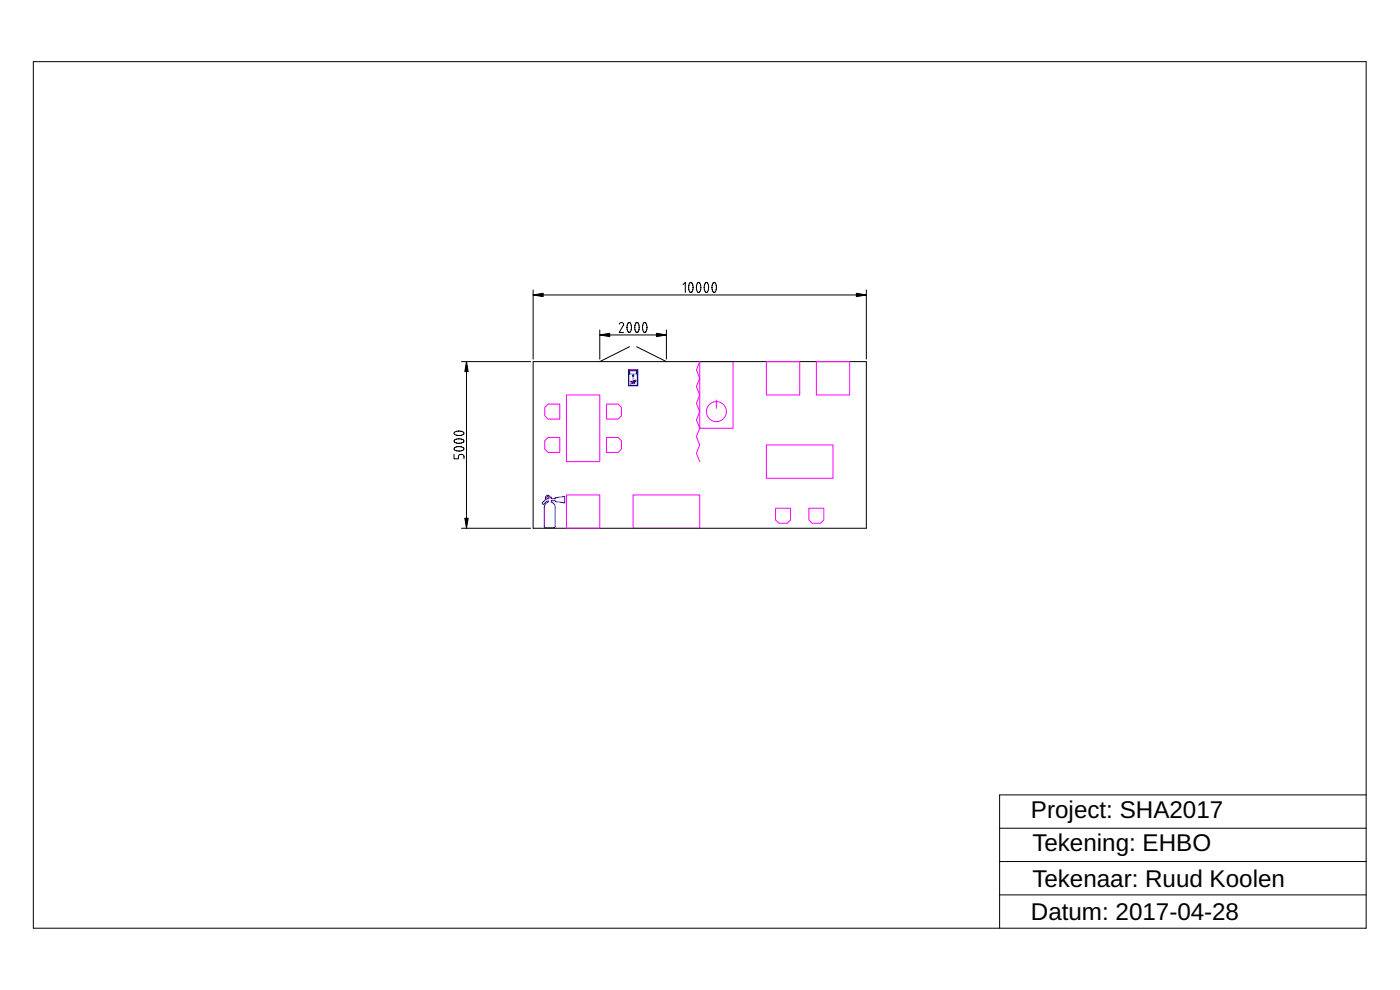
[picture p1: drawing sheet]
<svg xmlns="http://www.w3.org/2000/svg" width="420mm" height="297mm" viewBox="0 0 420 297" stroke-linecap="round" stroke-linejoin="round" font-family="sans-serif">
<g fill="none" stroke="#000" stroke-width=".3">
<path d="M10 18.5h400v260h-400zM160 87v20.8M160 88.5h100M180 99v8.8M185.9 97.2a.65 .65 0 0 1 .7-.5 .65 .65 0 0 1 .5 .8l-1.3 2.2h1.4M188.2 98.2v.5a.63 .63 0 0 0 .3 .9 .63 .63 0 0 0 .9-.4v-.3a2.16 2.16 0 0 0-.6-2.1l-.4 .3-.2 1.2M190.5 98.2v.5a.63 .63 0 0 0 .4 .9 .63 .63 0 0 0 .8-.4l.1-.3a2.16 2.16 0 0 0-.6-2.1l-.5 .3-.2 1.2M192.8 98.2l.1 .5a.63 .63 0 0 0 .3 .9 .63 .63 0 0 0 .8-.4l.1-.3a2.16 2.16 0 0 0-.6-2.1l-.4 .3-.3 1.2M200 99v8.8M205 85.4l.7-.7v3.1M207 84.9l.5-.1 .5 1-.1 1.4-.6 .6-.4-.4-.2-.7v-1.1zM209.4 84.9l.4-.1 .5 1-.1 1.4-.5 .6-.5-.4-.2-.7 .1-1.1z"/>
<path d="M211.7 84.9l.5-.1 .4 1-.1 1.4-.5 .6-.4-.4-.2-.7v-1.1zM214 84.9l.5-.1 .5 1-.1 1.4-.6 .6-.4-.4-.2-.7v-1.1zM260 87v20.8M138.5 108.5h20.8M140 108.5v50M160 108.5h100v50h-100zM180 100.5h20M188.9 104l-8.9 4.5M191.1 104l8.9 4.5M136.2 136.3v1.4h1.4v-.7a.85 .85 0 0 1 .8-.7 .85 .85 0 0 1 .9 .7v.7M136.4 134.4l.7-.3 1.1-.1 .7 .2 .4 .5-.6 .5-1.4 .1-.9-.3-.2-.3zM136.4 132l.7-.3h1.1l.7 .2 .4 .4-.6 .6-1.4 .1-.9-.4-.2-.3z"/>
<path d="M136.4 129.7l.7-.3h1.1l.7 .2 .4 .4-.6 .5-1.4 .1-.9-.3-.2-.3zM138.5 158.5h20.8M410 238.5h-110v40M300 258.5h110M300 248.5h110M300 268.5h110"/>
</g>
<g fill="none" stroke="#00f" stroke-width=".3">
<path d="M188.6 110.9h2.8v4.9h-2.8zM188.8 111.1h2.5v4.5h-2.5zM189 111.3h2v.9h-2zM189.1 114.4h.5l.2 .4M189.7 114.7l.5-.4 .3 .3-.6 .4zM189.8 114.9h-.5v.5M190 112.7v.8M190 112.4l.2 .4h-.4zM190 113.9v.4l.5 .2v.5l-.3 .2M163.9 148.8l.8-.1 .4 .5h.4v.4h1.1v-.2l2.9-.5v2l-2.9-.4v-.3h-1.1v.4l.2 .1a1.67 1.67 0 0 1 .9 1.5v5.8l-.3 .4h-2.6l-.3-.2v-6a1.66 1.66 0 0 1 1.1-1.6v-.3l-.8 .4-.6 .6-.3-.1 .1-.6 1-.7-.2-.5z"/>
<circle cx="190.7" cy="114.3" r=".23"/>
<circle cx="164.4" cy="149.3" r=".33"/>
</g>
<path d="M160 88.5l3-.5v1zM257 88l3 .5-3 .5zM140 108.5l.5 3h-1zM180 100.5l3-.5v1zM197 100l3 .5-3 .5zM139.5 155.5h1l-.5 3z" fill="#000"/>
<path d="M160 88.5l3-.5v1zM257 88l3 .5-3 .5zM140 108.5l.5 3h-1zM180 100.5l3-.5v1zM197 100l3 .5-3 .5zM139.5 155.5h1l-.5 3z" fill="#000" stroke="#000" stroke-width=".3"/>
<g fill="none" stroke="#f0f" stroke-width=".3">
<path d="M170 118.5h10v20h-10zM210 108.5h10v20h-10zM210 108.5l-1 2.5 1 2.5-1 2.5 1 2.5-1 2.5 1 2.5-1 2.5 1 2.5-1 2.5 1 2.5-1 2.5 1 2.5M215 120v2.5M230 108.5h10v10h-10zM245 108.5h10v10h-10zM163.5 132.2l1-1h3.5v4.6h-3.5l-1-1.1zM163.5 122.2l1-1h3.5v4.6h-3.5l-1-1.1zM182 121.2h3.5l1 1v2.5l-1 1.1h-3.5zM182 131.2h3.5l1 1v2.5l-1 1.1h-3.5zM230 133.5h20v10h-20zM170 148.5h10v10h-10z"/>
<path d="M190 148.5h20v10h-20zM232.7 152.5h4.6v3.5l-1.1 1h-2.5l-1-1zM242.7 152.5h4.6v3.5l-1.1 1h-2.5l-1-1z"/>
<circle cx="215" cy="123.5" r="3"/>
</g>
<g font-size="7.3">
<text x="309.4" y="245.4">Project: SHA2017</text>
<text x="309.8" y="255.4">Tekening: EHBO</text>
<text x="309.8" y="266.1">Tekenaar: Ruud Koolen</text>
<text x="309.4" y="276">Datum: 2017-04-28</text>
</g>
</svg>
